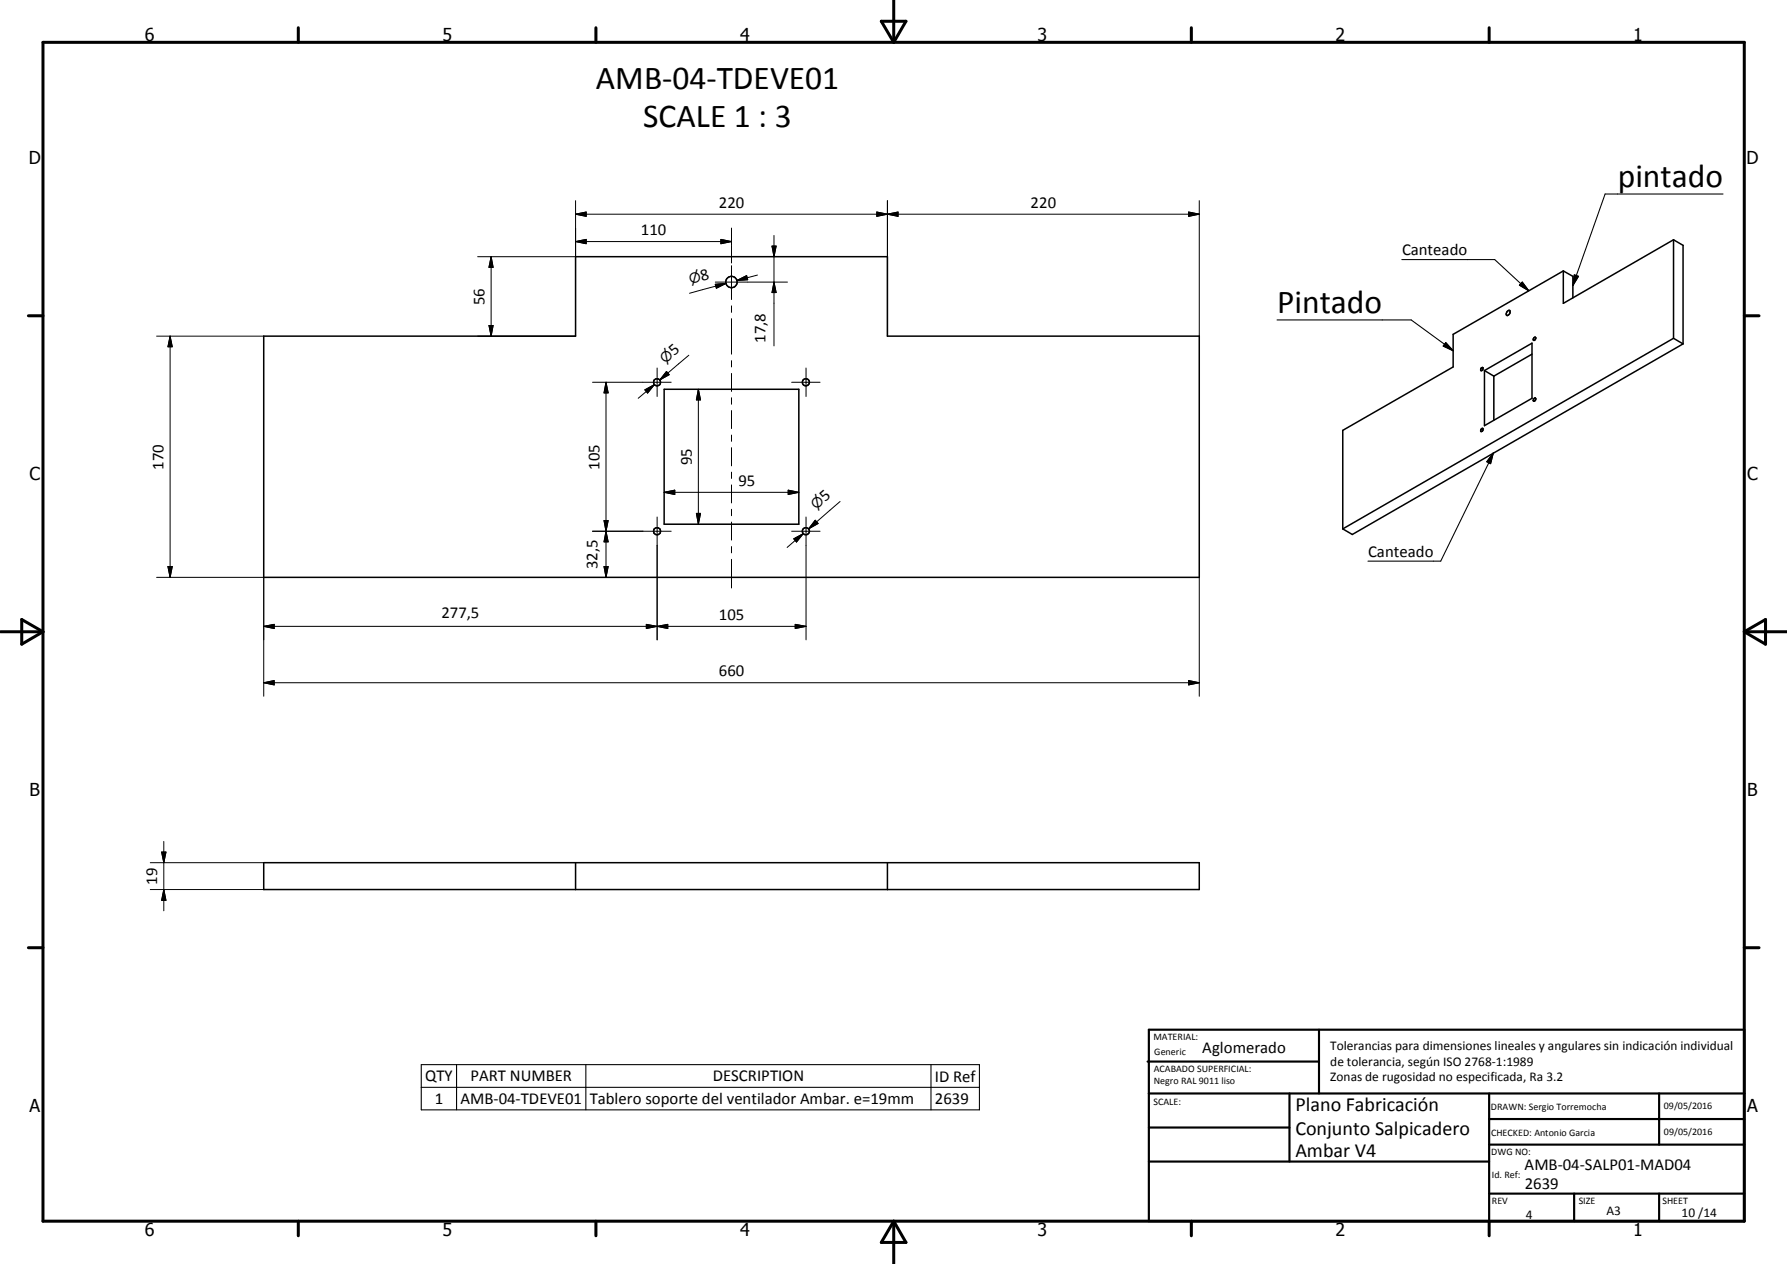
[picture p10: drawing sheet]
<svg xmlns="http://www.w3.org/2000/svg" width="420mm" height="297mm" viewBox="0 0 420 297" stroke-linecap="round" stroke-linejoin="round" font-family="sans-serif">
<g fill="none" stroke="#000" stroke-width=".35">
<path d="M393.5 56.3l-25.9 15v-7.6M393.5 56.3l2.2 1.4v23.1M393.5 56.3v23.2M62 79h73.3v-18.7h73.3v18.7h73.4v56.7h-220zM354.4 73.2l.3-.3 .3 .2v.6l-.6 .5-.3-.2zM360.7 79.4l.2-.2a.37 .37 0 0 1 .1 .6 .37 .37 0 0 1-.5 .1zM367.6 63.7l2.2 1.2v5.1M367.6 63.7l-25.9 14.9v7.6l-26 14.9v23.2M393.5 79.5l2.2 1.3M393.5 79.5l-77.8 44.8M156.2 91.5h31.6v31.7h-31.6zM348.1 87l.1 .1"/>
<path d="M348.3 86.5l.3-.1a.47 .47 0 0 1 0 .5 .47 .47 0 0 1-.4 .2zM349 87.1l11.2-6.5v13l-11.2 6.4zM349 87.1l2.2 1.3M351.2 88.4v10.3M360.2 83.2l-9 5.2M360.7 93.7l.2-.2a.39 .39 0 0 1 .1 .5 .39 .39 0 0 1-.5 .2zM395.7 80.8l-77.7 44.8-2.3-1.3M348.3 100.8l.2-.1 .2 .1-.2 .5-.2 .1-.2-.1zM348.6 100.7h.1M62 202.7h220v6.3h-220zM135.3 202.7v6.3M208.6 202.7v6.3"/>
<circle cx="172" cy="66.3" r="1.34"/>
<circle cx="154.5" cy="89.8" r=".85"/>
<circle cx="189.5" cy="89.8" r=".83"/>
<circle cx="154.5" cy="124.8" r=".84"/>
<circle cx="189.5" cy="124.8" r=".83"/>
</g>
<g fill="none" stroke="#000" stroke-width=".71">
<path d="M10.1 9.9h400v277.1h-400zM70.1 6.5v3.4M140.1 6.5v3.4M207.2 5h5.8l-2.9 4.9zM210.1 0v9.9M280.1 6.5v3.4M350.1 6.5v3.4M6.7 74.2h3.4M410.1 74.2h3.5M.1 148.5h10M5.1 145.6l5 2.9-5 2.9zM410.1 148.5h10"/>
<path d="M410.1 148.5l5-2.9v5.8zM6.7 222.7h3.4M410.1 222.7h3.5M70.1 287v3.4M140.1 287v3.4M210.1 287v10M210.1 287l2.9 5h-5.8zM280.1 287v3.4M350.1 287v3.4"/>
</g>
<g fill="none" stroke="#000" stroke-width=".51">
<path d="M269.8 249.5h40.3M270.1 242h140v45h-140zM270.1 257h140M303.2 257v16M310.1 242v15M350.1 257v30M390.1 257v12M270.1 265h33.1M270.1 273h80M350.1 269h60M350.1 263h60M350.1 280.5h60"/>
<path d="M370.1 280.5v6.5M390.1 280.5v6.5"/>
</g>
<g fill="none" stroke="#000" stroke-width=".25">
<path d="M405.1 45.6h-27.7l-7.6 21.5M300.3 75.2h31.5l9.9 7.2M329.6 61h21.8l8 7.3M357.9 66.3l1.5 2-2.2-1.3zM370.2 64.6l.9 .3-1.3 2.2zM339.9 80.5l1.8 1.9-2.4-1.1zM351.1 106.5l-.6 2.5-.9-.5zM351.1 106.5l-12.4 25.4h-17.1M99 250.2h131.3v10.6h-131.3zM99 255.5h131.3M107.3 250.2v10.6M137.7 250.2v10.6"/>
<path d="M218.9 250.2v10.6"/>
</g>
<g fill="none" stroke="#000" stroke-width=".24">
<path d="M135.3 50.3l2.5-.5v1zM135.3 56.8l2.5-.5v1zM135.3 47.2v13.1h-23M135.3 50.3h146.7M135.3 56.8h36.7M169.5 56.3l2.5 .5-2.5 .5zM172 53.6v8.2M181.5 57.8h1l-.5 2.5zM182 55.3v26M206.2 49.8l2.4 .5-2.4 .5zM206.2 49.8l4.9 1v-1l-4.9 1zM208.6 50.3l2.5-.5v1z"/>
<path d="M208.6 47.2v31.8M279.5 49.8l2.5 .5-2.5 .5zM282 47.2v31.8M36.8 79h25.2M40 79l.5 2.5h-1zM40 79v56.7M112.3 79h23M115 76.5h.9l-.4 2.5zM115.5 60.3l.4 2.5h-.9zM115.5 60.3v18.7M168.2 66.8l2.5-.2-2.3 1.1zM168.2 66.3h17"/>
<path d="M170.7 66.6l-2.4 .7M170.7 66.6l-8.6 2.3M172 62.4v8M172 71.9v1.5M172 74.9v8.3M173.3 65.9l2.2-1.1 .3 .9zM178.1 64.6l-4.8 1.3M182 66.3l.5 2.4h-1zM139.3 89.8h18.5M142.5 89.8l.5 2.5h-1zM142.5 89.8v45.9M151.6 91.6l2.3-1.2-1.6 2z"/>
<path d="M153.9 90.4l-3.8 3.2M154.5 86.5v6.7M156.7 87.3l.6 .8-2.2 1.2zM157 87.7l-1.9 1.6M162 83.5l-6.9 5.8M164.2 91.5l.5 2.5h-1zM164.2 91.5v31.7M172 84.8v1.4M172 87.8v4.2M172 93.5v1.5M172 96.5v4.2M186.1 89.8h6.7"/>
<path d="M189.5 86.5v6.7M156.2 115.7l2.5-.5v1zM156.2 115.7h31.6M172 102.2v1.5M172 105.2v4.3M172 111v1.4M172 114v4.2M172 119.7v1.5M185.3 115.2l2.5 .5-2.5 .5zM197.5 117.9l-7.4 6.4M36.8 135.7h25.2v27.9M39.5 133.1h1l-.5 2.6z"/>
<path d="M139.3 124.8h18.5M142 133.1h1l-.5 2.6zM142 122.3h1l-.5 2.5zM142.5 124.8l.5 2.5h-1zM154.5 121.5v28.9M163.7 120.6h1l-.5 2.6zM172 122.7v4.2M172 128.4v1.5M172 131.4v6.8M186.1 124.8h6.7M186.6 126.6l2.3-1.2-1.6 2zM188.9 125.4l-3.8 3.3"/>
<path d="M189.5 121.5v28.9M191.7 122.3l.7 .7-2.3 1.3zM192 122.6l-1.9 1.7M282 135.7v27.9M62 147.2l2.5-.5v1zM62 147.2h127.5M152 146.7l2.5 .5-2.5 .5zM154.5 147.2l2.5-.5v1zM187 146.7l2.5 .5-2.5 .5zM279.5 159.9l2.5 .5-2.5 .6zM62 160.4l2.5-.5v1.1zM62 160.4h220"/>
<path d="M38.5 197.7v16.3M35.3 202.7h26.7M35.3 209h26.7M38 200.2h1l-.5 2.5zM38.5 209l.5 2.6h-1z"/>
</g>
<g fill="#000">
<path d="M135.3 50.3l2.5-.5v1zM135.3 56.8l2.5-.5v1zM169.5 56.3l2.5 .5-2.5 .5zM181.5 57.8h1l-.5 2.5zM206.2 49.8l2.4 .5-2.4 .5zM208.6 50.3l2.5-.5v1zM279.5 49.8l2.5 .5-2.5 .5zM115 76.5h.9l-.4 2.5zM115.5 60.3l.4 2.5h-.9zM168.2 66.8l2.5-.2-2.3 1.1zM173.3 65.9l2.2-1.1 .3 .9zM182 66.3l.5 2.4h-1z"/>
<path d="M357.9 66.3l1.5 2-2.2-1.3zM370.2 64.6l.9 .3-1.3 2.2zM40 79l.5 2.5h-1zM142.5 89.8l.5 2.5h-1zM151.6 91.6l2.3-1.2-1.6 2zM156.7 87.3l.6 .8-2.2 1.2zM164.2 91.5l.5 2.5h-1zM339.9 80.5l1.8 1.9-2.4-1.1zM156.2 115.7l2.5-.5v1zM185.3 115.2l2.5 .5-2.5 .5zM351.1 106.5l-.6 2.5-.9-.5zM39.5 133.1h1l-.5 2.6z"/>
<path d="M142 133.1h1l-.5 2.6zM142 122.3h1l-.5 2.5zM142.5 124.8l.5 2.5h-1zM163.7 120.6h1l-.5 2.6zM186.6 126.6l2.3-1.2-1.6 2zM191.7 122.3l.7 .7-2.3 1.3zM62 160.4l2.5-.5v1.1zM62 147.2l2.5-.5v1zM152 146.7l2.5 .5-2.5 .5zM154.5 147.2l2.5-.5v1zM187 146.7l2.5 .5-2.5 .5zM279.5 159.9l2.5 .5-2.5 .6z"/>
<path d="M38 200.2h1l-.5 2.5zM38.5 209l.5 2.6h-1z"/>
</g>
<g font-size="7.9">
<text x="140.1" y="20.9">AMB-04-TDEVE01</text>
<text x="151.2" y="29.9">SCALE 1 : 3</text>
<text x="380.4" y="44">pintado</text>
<text x="300.3" y="73.6">Pintado</text>
</g>
<g font-size="4.7">
<text x="304.6" y="261.2">Plano Fabricación</text>
<text x="304.6" y="266.6">Conjunto Salpicadero</text>
<text x="304.6" y="272">Ambar V4</text>
</g>
<g font-size="4.2">
<text x="34" y="9.6">6</text>
<text x="104" y="9.6">5</text>
<text x="174" y="9.6">4</text>
<text x="244" y="9.6">3</text>
<text x="314" y="9.6">2</text>
<text x="384" y="9.6">1</text>
<text x="6.8" y="38.7">D</text>
<text x="410.6" y="38.7">D</text>
<text x="7" y="112.9">C</text>
<text x="410.8" y="112.9">C</text>
<text x="7" y="187.1">B</text>
<text x="410.8" y="187.1">B</text>
<text x="7" y="261.4">A</text>
<text x="410.8" y="261.4">A</text>
<text x="34" y="290.4">6</text>
<text x="104" y="290.4">5</text>
<text x="174" y="290.4">4</text>
<text x="244" y="290.4">3</text>
<text x="314" y="290.4">2</text>
<text x="384" y="290.4">1</text>
</g>
<g font-size="3.9">
<text x="169" y="48.8">220</text>
<text x="242.3" y="48.8">220</text>
<text x="150.7" y="55.2">110</text>
<text x="329.6" y="60">Canteado</text>
<text x="165" y="66" transform="rotate(-15 165 66)">8</text>
<text x="113.9" y="71.7" transform="rotate(-90 113.9 71.7)">56</text>
<text x="158.5" y="83.7" transform="rotate(-40 158.5 83.7)">5</text>
<text x="179.9" y="80.6" transform="rotate(-90 179.9 80.6)">17,8</text>
<text x="38.5" y="110.4" transform="rotate(-90 38.5 110.4)">170</text>
<text x="141" y="110.4" transform="rotate(-90 141 110.4)">105</text>
<text x="162.7" y="109.3" transform="rotate(-90 162.7 109.3)">95</text>
<text x="173.6" y="114.2">95</text>
<text x="194" y="118.1" transform="rotate(-41 194 118.1)">5</text>
<text x="321.7" y="130.9">Canteado</text>
<text x="140.5" y="133.8" transform="rotate(-90 140.5 133.8)">32,5</text>
<text x="103.8" y="145.2">277,5</text>
<text x="169" y="145.7">105</text>
<text x="169" y="158.9">660</text>
<text x="37" y="207.9" transform="rotate(-90 37 207.9)">19</text>
<text x="282.7" y="247.4">Aglomerado</text>
<text x="99.9" y="254.1">QTY</text>
<text x="110.6" y="254.1">PART NUMBER</text>
<text x="167.6" y="254.1">DESCRIPTION</text>
<text x="219.8" y="254.2">ID Ref</text>
<text x="102.2" y="259.4">1</text>
<text x="108.3" y="259.5">AMB-04-TDEVE01</text>
<text x="138.7" y="259.5">Tablero soporte del ventilador Ambar. e=19mm</text>
<text x="219.8" y="259.5">2639</text>
<text x="358.5" y="275">AMB-04-SALP01-MAD04</text>
<text x="358.5" y="279.4">2639</text>
</g>
<g font-size="3.3">
<text x="162.3" y="66.6" transform="rotate(-15 162.3 66.6)">n</text>
<text x="156.4" y="85.5" transform="rotate(-40 156.4 85.5)">n</text>
<text x="191.9" y="119.9" transform="rotate(-41 191.9 119.9)">n</text>
</g>
<g font-size="3.1">
<text x="312.7" y="246.8">Tolerancias para dimensiones lineales y angulares sin indicación individual</text>
<text x="312.7" y="250.4">de tolerancia, según ISO 2768-1:1989</text>
<text x="312.7" y="254">Zonas de rugosidad no especificada, Ra 3.2</text>
<text x="358.7" y="286.4">4</text>
<text x="377.7" y="285.6">A3</text>
<text x="395.4" y="285.9">10 /14</text>
</g>
<g font-size="2.4">
<text x="271.2" y="244.4">MATERIAL:</text>
<text x="271.3" y="252">ACABADO SUPERFICIAL:</text>
<text x="271.4" y="247.9">Generic</text>
<text x="271.3" y="254.6">Negro RAL 9011 liso</text>
<text x="271.2" y="259.7">SCALE:</text>
<text x="350.6" y="260.8">DRAWN: Sergio Torremocha</text>
<text x="391.2" y="260.6">09/05/2016</text>
<text x="350.6" y="267">CHECKED: Antonio Garcia</text>
<text x="391.2" y="266.7">09/05/2016</text>
<text x="350.6" y="271.4">DWG NO:</text>
<text x="350.8" y="276.9">Id. Ref:</text>
<text x="350.8" y="282.8">REV</text>
<text x="371.2" y="282.9">SIZE</text>
<text x="390.9" y="282.9">SHEET</text>
</g>
</svg>
